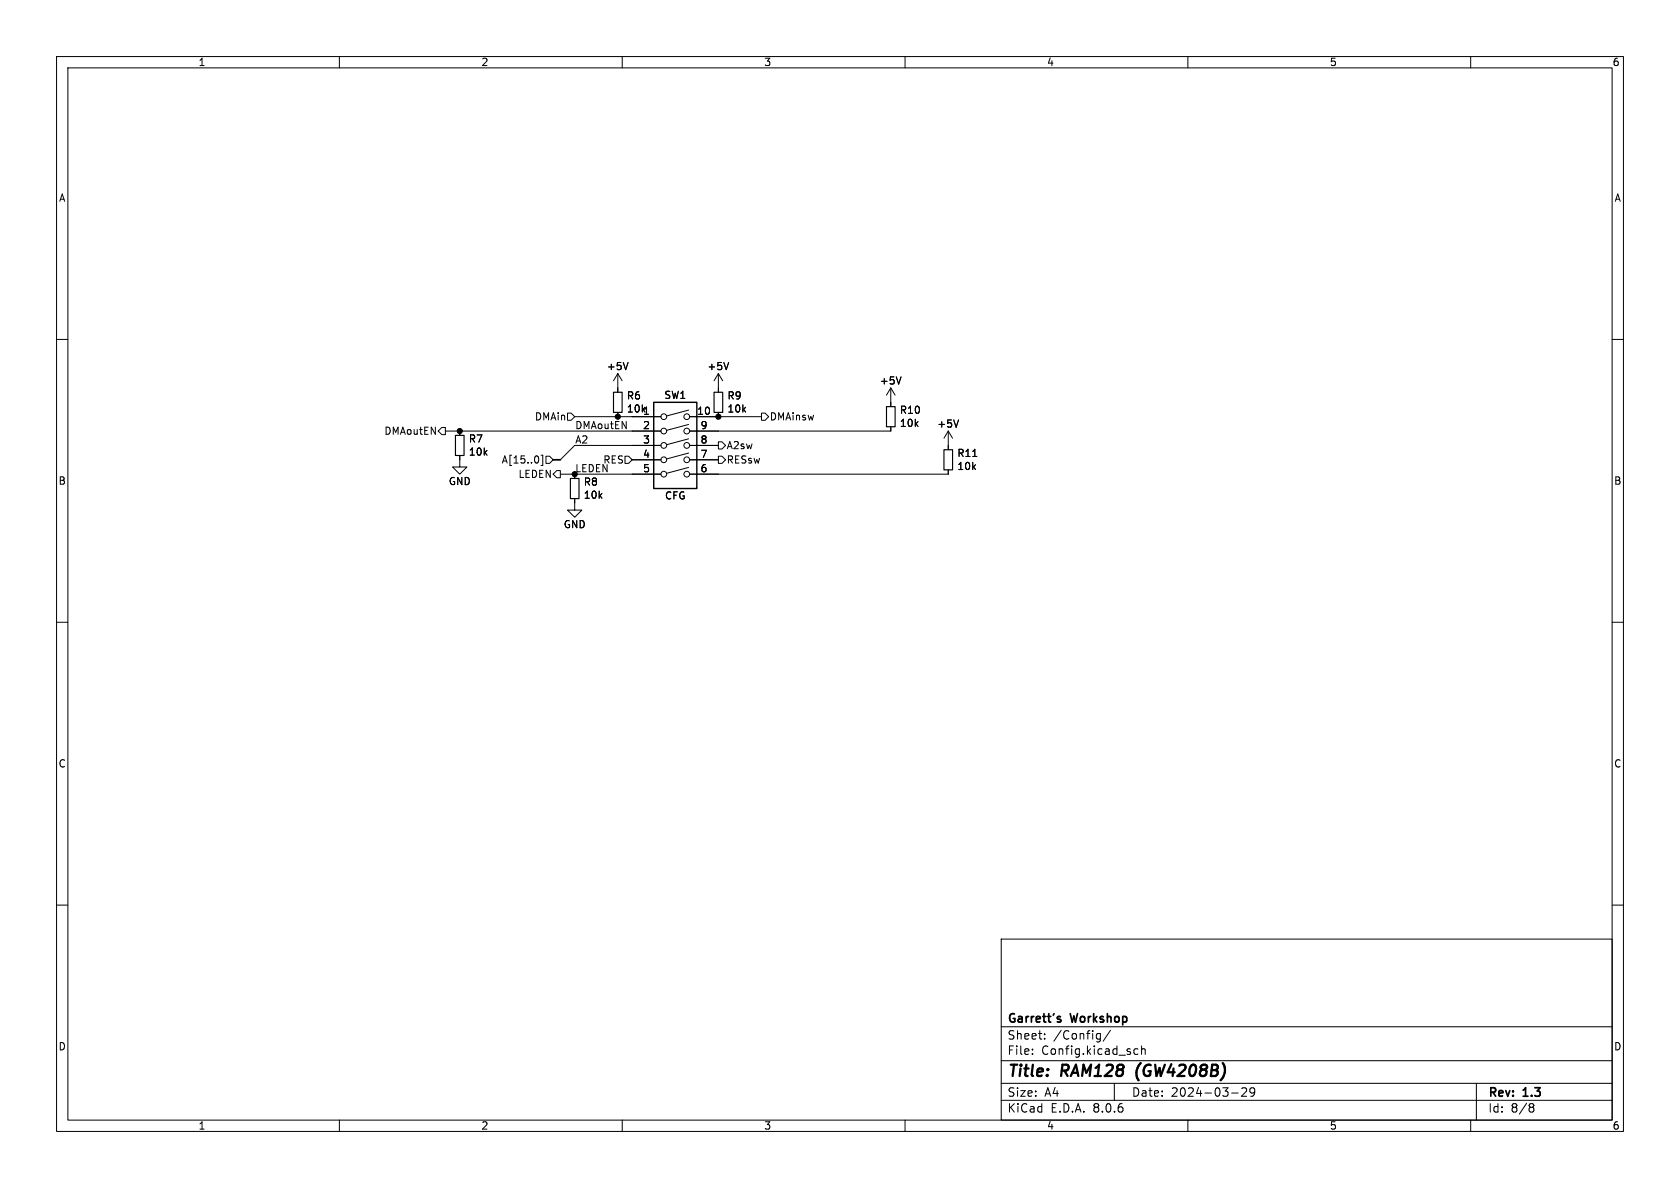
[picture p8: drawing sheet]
(kicad_sch
 (version 20231120)
 (generator "eeschema")
 (generator_version "8.0")
 (paper "A4")
 (title_block
  (title "RAM128 (GW4208B)")
  (date "2024-03-29")
  (rev "1.3")
  (company "Garrett's Workshop"))
 (lib_symbols
  (symbol "Device:R_Small"
   (pin_numbers hide)
   (pin_names
    (offset 0.254) hide) (exclude_from_sim no) (in_bom yes) (on_board yes)
   (property "Reference" "R" (at 0.762 0.508 0) (effects (font (size 1.27 1.27)) (justify left)))
   (property "Value" "R_Small" (at 0.762 -1.016 0) (effects (font (size 1.27 1.27)) (justify left)))
   (property "Footprint" "" (at 0 0 0) (effects (font (size 1.27 1.27)) (hide yes)))
   (property "Datasheet" "~" (at 0 0 0) (effects (font (size 1.27 1.27)) (hide yes)))
   (property "Description" "Resistor, small symbol" (at 0 0 0) (effects (font (size 1.27 1.27)) (hide yes)))
   (symbol "R_Small_0_1"
    (rectangle (start -0.762 1.778) (end 0.762 -1.778) (stroke (width 0.2032) (type default)) (fill (type none))))
   (symbol "R_Small_1_1"
    (pin passive line (at 0 2.54 270) (length 0.762) (name "~" (effects (font (size 1.27 1.27)))) (number "1" (effects (font (size 1.27 1.27)))))
    (pin passive line (at 0 -2.54 90) (length 0.762) (name "~" (effects (font (size 1.27 1.27)))) (number "2" (effects (font (size 1.27 1.27)))))))
  (symbol "Switch:SW_DIP_x05"
   (pin_names
    (offset 0) hide) (exclude_from_sim no) (in_bom yes) (on_board yes)
   (property "Reference" "SW" (at 0 8.89 0) (effects (font (size 1.27 1.27))))
   (property "Value" "SW_DIP_x05" (at 0 -8.89 0) (effects (font (size 1.27 1.27))))
   (property "Footprint" "" (at 0 0 0) (effects (font (size 1.27 1.27)) (hide yes)))
   (property "Datasheet" "~" (at 0 0 0) (effects (font (size 1.27 1.27)) (hide yes)))
   (property "Description" "5x DIP Switch, Single Pole Single Throw (SPST) switch, small symbol" (at 0 0 0) (effects (font (size 1.27 1.27)) (hide yes)))
   (symbol "SW_DIP_x05_0_0"
    (circle (center -2.032 -5.08) (radius 0.508) (stroke (width 0) (type default)) (fill (type none)))
    (circle (center -2.032 -2.54) (radius 0.508) (stroke (width 0) (type default)) (fill (type none)))
    (circle (center -2.032 0) (radius 0.508) (stroke (width 0) (type default)) (fill (type none)))
    (circle (center -2.032 2.54) (radius 0.508) (stroke (width 0) (type default)) (fill (type none)))
    (circle (center -2.032 5.08) (radius 0.508) (stroke (width 0) (type default)) (fill (type none)))
    (polyline (pts (xy -1.524 -4.9276) (xy 2.3622 -3.8862)) (stroke (width 0) (type default)) (fill (type none)))
    (polyline (pts (xy -1.524 -2.3876) (xy 2.3622 -1.3462)) (stroke (width 0) (type default)) (fill (type none)))
    (polyline (pts (xy -1.524 0.127) (xy 2.3622 1.1684)) (stroke (width 0) (type default)) (fill (type none)))
    (polyline (pts (xy -1.524 2.667) (xy 2.3622 3.7084)) (stroke (width 0) (type default)) (fill (type none)))
    (polyline (pts (xy -1.524 5.207) (xy 2.3622 6.2484)) (stroke (width 0) (type default)) (fill (type none)))
    (circle (center 2.032 -5.08) (radius 0.508) (stroke (width 0) (type default)) (fill (type none)))
    (circle (center 2.032 -2.54) (radius 0.508) (stroke (width 0) (type default)) (fill (type none)))
    (circle (center 2.032 0) (radius 0.508) (stroke (width 0) (type default)) (fill (type none)))
    (circle (center 2.032 2.54) (radius 0.508) (stroke (width 0) (type default)) (fill (type none)))
    (circle (center 2.032 5.08) (radius 0.508) (stroke (width 0) (type default)) (fill (type none))))
   (symbol "SW_DIP_x05_0_1"
    (rectangle (start -3.81 7.62) (end 3.81 -7.62) (stroke (width 0.254) (type default)) (fill (type background))))
   (symbol "SW_DIP_x05_1_1"
    (pin passive line (at -7.62 5.08 0) (length 5.08) (name "~" (effects (font (size 1.27 1.27)))) (number "1" (effects (font (size 1.27 1.27)))))
    (pin passive line (at 7.62 5.08 180) (length 5.08) (name "~" (effects (font (size 1.27 1.27)))) (number "10" (effects (font (size 1.27 1.27)))))
    (pin passive line (at -7.62 2.54 0) (length 5.08) (name "~" (effects (font (size 1.27 1.27)))) (number "2" (effects (font (size 1.27 1.27)))))
    (pin passive line (at -7.62 0 0) (length 5.08) (name "~" (effects (font (size 1.27 1.27)))) (number "3" (effects (font (size 1.27 1.27)))))
    (pin passive line (at -7.62 -2.54 0) (length 5.08) (name "~" (effects (font (size 1.27 1.27)))) (number "4" (effects (font (size 1.27 1.27)))))
    (pin passive line (at -7.62 -5.08 0) (length 5.08) (name "~" (effects (font (size 1.27 1.27)))) (number "5" (effects (font (size 1.27 1.27)))))
    (pin passive line (at 7.62 -5.08 180) (length 5.08) (name "~" (effects (font (size 1.27 1.27)))) (number "6" (effects (font (size 1.27 1.27)))))
    (pin passive line (at 7.62 -2.54 180) (length 5.08) (name "~" (effects (font (size 1.27 1.27)))) (number "7" (effects (font (size 1.27 1.27)))))
    (pin passive line (at 7.62 0 180) (length 5.08) (name "~" (effects (font (size 1.27 1.27)))) (number "8" (effects (font (size 1.27 1.27)))))
    (pin passive line (at 7.62 2.54 180) (length 5.08) (name "~" (effects (font (size 1.27 1.27)))) (number "9" (effects (font (size 1.27 1.27)))))))
  (symbol "power:+5V"
   (power)
   (pin_names
    (offset 0)) (exclude_from_sim no) (in_bom yes) (on_board yes)
   (property "Reference" "#PWR" (at 0 -3.81 0) (effects (font (size 1.27 1.27)) (hide yes)))
   (property "Value" "+5V" (at 0 3.556 0) (effects (font (size 1.27 1.27))))
   (property "Footprint" "" (at 0 0 0) (effects (font (size 1.27 1.27)) (hide yes)))
   (property "Datasheet" "" (at 0 0 0) (effects (font (size 1.27 1.27)) (hide yes)))
   (property "Description" "Power symbol creates a global label with name \"+5V\"" (at 0 0 0) (effects (font (size 1.27 1.27)) (hide yes)))
   (symbol "+5V_0_1"
    (polyline (pts (xy -0.762 1.27) (xy 0 2.54)) (stroke (width 0) (type default)) (fill (type none)))
    (polyline (pts (xy 0 0) (xy 0 2.54)) (stroke (width 0) (type default)) (fill (type none)))
    (polyline (pts (xy 0 2.54) (xy 0.762 1.27)) (stroke (width 0) (type default)) (fill (type none))))
   (symbol "+5V_1_1"
    (pin power_in line (at 0 0 90) (length 0) hide (name "+5V" (effects (font (size 1.27 1.27)))) (number "1" (effects (font (size 1.27 1.27)))))))
  (symbol "power:GND"
   (power)
   (pin_names
    (offset 0)) (exclude_from_sim no) (in_bom yes) (on_board yes)
   (property "Reference" "#PWR" (at 0 -6.35 0) (effects (font (size 1.27 1.27)) (hide yes)))
   (property "Value" "GND" (at 0 -3.81 0) (effects (font (size 1.27 1.27))))
   (property "Footprint" "" (at 0 0 0) (effects (font (size 1.27 1.27)) (hide yes)))
   (property "Datasheet" "" (at 0 0 0) (effects (font (size 1.27 1.27)) (hide yes)))
   (property "Description" "Power symbol creates a global label with name \"GND\" , ground" (at 0 0 0) (effects (font (size 1.27 1.27)) (hide yes)))
   (symbol "GND_0_1"
    (polyline (pts (xy 0 0) (xy 0 -1.27) (xy 1.27 -1.27) (xy 0 -2.54) (xy -1.27 -1.27) (xy 0 -1.27)) (stroke (width 0) (type default)) (fill (type none))))
   (symbol "GND_1_1"
    (pin power_in line (at 0 0 270) (length 0) hide (name "GND" (effects (font (size 1.27 1.27)))) (number "1" (effects (font (size 1.27 1.27))))))))
 (junction
  (at 109.22 73.66)
  (diameter 0)
  (color 0 0 0 0))
 (junction
  (at 101.6 83.82)
  (diameter 0)
  (color 0 0 0 0))
 (junction
  (at 81.28 76.2)
  (diameter 0)
  (color 0 0 0 0))
 (junction
  (at 127 73.66)
  (diameter 0)
  (color 0 0 0 0))
 (bus_entry
  (at 101.6 78.74)
  (size -2.54 2.54)
  (stroke (width 0) (type default)))
 (wire
  (pts (xy 101.6 83.82) (xy 111.76 83.82))
  (stroke (width 0) (type default)))
 (wire
  (pts (xy 78.74 76.2) (xy 81.28 76.2))
  (stroke (width 0) (type default)))
 (wire
  (pts (xy 127 73.66) (xy 134.62 73.66))
  (stroke (width 0) (type default)))
 (wire
  (pts (xy 81.28 76.2) (xy 111.76 76.2))
  (stroke (width 0) (type default)))
 (wire
  (pts (xy 127 83.82) (xy 167.64 83.82))
  (stroke (width 0) (type default)))
 (wire
  (pts (xy 101.6 73.66) (xy 109.22 73.66))
  (stroke (width 0) (type default)))
 (wire
  (pts (xy 127 76.2) (xy 157.48 76.2))
  (stroke (width 0) (type default)))
 (wire
  (pts (xy 109.22 73.66) (xy 111.76 73.66))
  (stroke (width 0) (type default)))
 (wire
  (pts (xy 101.6 78.74) (xy 111.76 78.74))
  (stroke (width 0) (type default)))
 (bus
  (pts (xy 97.79 81.28) (xy 99.06 81.28))
  (stroke (width 0) (type default)))
 (wire
  (pts (xy 99.06 83.82) (xy 101.6 83.82))
  (stroke (width 0) (type default)))
 (label "A2"
  (at 101.6 78.74 0)
  (fields_autoplaced yes)
  (effects (font (size 1.27 1.27)) (justify left bottom)))
 (label "LEDEN"
  (at 101.6 83.82 0)
  (fields_autoplaced yes)
  (effects (font (size 1.27 1.27)) (justify left bottom)))
 (label "DMAoutEN"
  (at 101.6 76.2 0)
  (fields_autoplaced yes)
  (effects (font (size 1.27 1.27)) (justify left bottom)))
 (hierarchical_label "A2sw"
  (shape output)
  (at 127 78.74 0)
  (fields_autoplaced yes)
  (effects (font (size 1.27 1.27)) (justify left)))
 (hierarchical_label "DMAin"
  (shape input)
  (at 101.6 73.66 180)
  (fields_autoplaced yes)
  (effects (font (size 1.27 1.27)) (justify right)))
 (hierarchical_label "DMAoutEN"
  (shape output)
  (at 78.74 76.2 180)
  (fields_autoplaced yes)
  (effects (font (size 1.27 1.27)) (justify right)))
 (hierarchical_label "LEDEN"
  (shape output)
  (at 99.06 83.82 180)
  (fields_autoplaced yes)
  (effects (font (size 1.27 1.27)) (justify right)))
 (hierarchical_label "RES"
  (shape input)
  (at 111.76 81.28 180)
  (fields_autoplaced yes)
  (effects (font (size 1.27 1.27)) (justify right)))
 (hierarchical_label "A[15..0]"
  (shape input)
  (at 97.79 81.28 180)
  (fields_autoplaced yes)
  (effects (font (size 1.27 1.27)) (justify right)))
 (hierarchical_label "DMAinsw"
  (shape output)
  (at 134.62 73.66 0)
  (fields_autoplaced yes)
  (effects (font (size 1.27 1.27)) (justify left)))
 (hierarchical_label "RESsw"
  (shape output)
  (at 127 81.28 0)
  (fields_autoplaced yes)
  (effects (font (size 1.27 1.27)) (justify left)))
 (symbol
  (lib_id "Device:R_Small")
  (at 127 71.12 0)
  (unit 1)
  (exclude_from_sim no)
  (in_bom yes)
  (on_board yes)
  (dnp no)
  (property "Reference" "R9" (at 128.4986 69.9516 0) (effects (font (size 1.27 1.27)) (justify left)))
  (property "Value" "10k" (at 128.4986 72.263 0) (effects (font (size 1.27 1.27)) (justify left)))
  (property "Footprint" "stdpads:R_0603" (at 127 71.12 0) (effects (font (size 1.27 1.27)) (hide yes)))
  (property "Datasheet" "~" (at 127 71.12 0) (effects (font (size 1.27 1.27)) (hide yes)))
  (property "Description" "" (at 127 71.12 0) (effects (font (size 1.27 1.27)) (hide yes)))
  (property "LCSC Part" "C17560" (at 127 71.12 0) (effects (font (size 1.27 1.27)) (hide yes)))
  (pin "1")
  (pin "2"))
 (symbol
  (lib_id "power:+5V")
  (at 157.48 71.12 0)
  (unit 1)
  (exclude_from_sim no)
  (in_bom yes)
  (on_board yes)
  (dnp no)
  (property "Reference" "#PWR042" (at 157.48 74.93 0) (effects (font (size 1.27 1.27)) (hide yes)))
  (property "Value" "+5V" (at 157.48 67.31 0) (effects (font (size 1.27 1.27))))
  (property "Footprint" "" (at 157.48 71.12 0) (effects (font (size 1.27 1.27)) (hide yes)))
  (property "Datasheet" "" (at 157.48 71.12 0) (effects (font (size 1.27 1.27)) (hide yes)))
  (property "Description" "" (at 157.48 71.12 0) (effects (font (size 1.27 1.27)) (hide yes)))
  (pin "1"))
 (symbol
  (lib_id "power:+5V")
  (at 127 68.58 0)
  (unit 1)
  (exclude_from_sim no)
  (in_bom yes)
  (on_board yes)
  (dnp no)
  (property "Reference" "#PWR034" (at 127 72.39 0) (effects (font (size 1.27 1.27)) (hide yes)))
  (property "Value" "+5V" (at 127 64.77 0) (effects (font (size 1.27 1.27))))
  (property "Footprint" "" (at 127 68.58 0) (effects (font (size 1.27 1.27)) (hide yes)))
  (property "Datasheet" "" (at 127 68.58 0) (effects (font (size 1.27 1.27)) (hide yes)))
  (property "Description" "" (at 127 68.58 0) (effects (font (size 1.27 1.27)) (hide yes)))
  (pin "1"))
 (symbol
  (lib_id "Device:R_Small")
  (at 109.22 71.12 0)
  (unit 1)
  (exclude_from_sim no)
  (in_bom yes)
  (on_board yes)
  (dnp no)
  (property "Reference" "R6" (at 110.7186 69.9516 0) (effects (font (size 1.27 1.27)) (justify left)))
  (property "Value" "10k" (at 110.7186 72.263 0) (effects (font (size 1.27 1.27)) (justify left)))
  (property "Footprint" "stdpads:R_0603" (at 109.22 71.12 0) (effects (font (size 1.27 1.27)) (hide yes)))
  (property "Datasheet" "~" (at 109.22 71.12 0) (effects (font (size 1.27 1.27)) (hide yes)))
  (property "Description" "" (at 109.22 71.12 0) (effects (font (size 1.27 1.27)) (hide yes)))
  (property "LCSC Part" "C17560" (at 109.22 71.12 0) (effects (font (size 1.27 1.27)) (hide yes)))
  (pin "1")
  (pin "2"))
 (symbol
  (lib_id "power:GND")
  (at 81.28 81.28 0)
  (unit 1)
  (exclude_from_sim no)
  (in_bom yes)
  (on_board yes)
  (dnp no)
  (property "Reference" "#PWR010" (at 81.28 87.63 0) (effects (font (size 1.27 1.27)) (hide yes)))
  (property "Value" "GND" (at 81.28 85.09 0) (effects (font (size 1.27 1.27))))
  (property "Footprint" "" (at 81.28 81.28 0) (effects (font (size 1.27 1.27)) (hide yes)))
  (property "Datasheet" "" (at 81.28 81.28 0) (effects (font (size 1.27 1.27)) (hide yes)))
  (property "Description" "" (at 81.28 81.28 0) (effects (font (size 1.27 1.27)) (hide yes)))
  (pin "1"))
 (symbol
  (lib_id "Device:R_Small")
  (at 167.64 81.28 0)
  (unit 1)
  (exclude_from_sim no)
  (in_bom yes)
  (on_board yes)
  (dnp no)
  (property "Reference" "R11" (at 169.1386 80.1116 0) (effects (font (size 1.27 1.27)) (justify left)))
  (property "Value" "10k" (at 169.1386 82.423 0) (effects (font (size 1.27 1.27)) (justify left)))
  (property "Footprint" "stdpads:R_0603" (at 167.64 81.28 0) (effects (font (size 1.27 1.27)) (hide yes)))
  (property "Datasheet" "~" (at 167.64 81.28 0) (effects (font (size 1.27 1.27)) (hide yes)))
  (property "Description" "" (at 167.64 81.28 0) (effects (font (size 1.27 1.27)) (hide yes)))
  (property "LCSC Part" "C17560" (at 167.64 81.28 0) (effects (font (size 1.27 1.27)) (hide yes)))
  (pin "1")
  (pin "2"))
 (symbol
  (lib_id "power:+5V")
  (at 167.64 78.74 0)
  (unit 1)
  (exclude_from_sim no)
  (in_bom yes)
  (on_board yes)
  (dnp no)
  (property "Reference" "#PWR041" (at 167.64 82.55 0) (effects (font (size 1.27 1.27)) (hide yes)))
  (property "Value" "+5V" (at 167.64 74.93 0) (effects (font (size 1.27 1.27))))
  (property "Footprint" "" (at 167.64 78.74 0) (effects (font (size 1.27 1.27)) (hide yes)))
  (property "Datasheet" "" (at 167.64 78.74 0) (effects (font (size 1.27 1.27)) (hide yes)))
  (property "Description" "" (at 167.64 78.74 0) (effects (font (size 1.27 1.27)) (hide yes)))
  (pin "1"))
 (symbol
  (lib_id "Device:R_Small")
  (at 157.48 73.66 0)
  (unit 1)
  (exclude_from_sim no)
  (in_bom yes)
  (on_board yes)
  (dnp no)
  (property "Reference" "R10" (at 158.9786 72.4916 0) (effects (font (size 1.27 1.27)) (justify left)))
  (property "Value" "10k" (at 158.9786 74.803 0) (effects (font (size 1.27 1.27)) (justify left)))
  (property "Footprint" "stdpads:R_0603" (at 157.48 73.66 0) (effects (font (size 1.27 1.27)) (hide yes)))
  (property "Datasheet" "~" (at 157.48 73.66 0) (effects (font (size 1.27 1.27)) (hide yes)))
  (property "Description" "" (at 157.48 73.66 0) (effects (font (size 1.27 1.27)) (hide yes)))
  (property "LCSC Part" "C17560" (at 157.48 73.66 0) (effects (font (size 1.27 1.27)) (hide yes)))
  (pin "1")
  (pin "2"))
 (symbol
  (lib_id "power:GND")
  (at 101.6 88.9 0)
  (unit 1)
  (exclude_from_sim no)
  (in_bom yes)
  (on_board yes)
  (dnp no)
  (property "Reference" "#PWR014" (at 101.6 95.25 0) (effects (font (size 1.27 1.27)) (hide yes)))
  (property "Value" "GND" (at 101.6 92.71 0) (effects (font (size 1.27 1.27))))
  (property "Footprint" "" (at 101.6 88.9 0) (effects (font (size 1.27 1.27)) (hide yes)))
  (property "Datasheet" "" (at 101.6 88.9 0) (effects (font (size 1.27 1.27)) (hide yes)))
  (property "Description" "" (at 101.6 88.9 0) (effects (font (size 1.27 1.27)) (hide yes)))
  (pin "1"))
 (symbol
  (lib_id "power:+5V")
  (at 109.22 68.58 0)
  (unit 1)
  (exclude_from_sim no)
  (in_bom yes)
  (on_board yes)
  (dnp no)
  (property "Reference" "#PWR020" (at 109.22 72.39 0) (effects (font (size 1.27 1.27)) (hide yes)))
  (property "Value" "+5V" (at 109.22 64.77 0) (effects (font (size 1.27 1.27))))
  (property "Footprint" "" (at 109.22 68.58 0) (effects (font (size 1.27 1.27)) (hide yes)))
  (property "Datasheet" "" (at 109.22 68.58 0) (effects (font (size 1.27 1.27)) (hide yes)))
  (property "Description" "" (at 109.22 68.58 0) (effects (font (size 1.27 1.27)) (hide yes)))
  (pin "1"))
 (symbol
  (lib_id "Device:R_Small")
  (at 101.6 86.36 0)
  (unit 1)
  (exclude_from_sim no)
  (in_bom yes)
  (on_board yes)
  (dnp no)
  (property "Reference" "R8" (at 103.0986 85.1916 0) (effects (font (size 1.27 1.27)) (justify left)))
  (property "Value" "10k" (at 103.0986 87.503 0) (effects (font (size 1.27 1.27)) (justify left)))
  (property "Footprint" "stdpads:R_0603" (at 101.6 86.36 0) (effects (font (size 1.27 1.27)) (hide yes)))
  (property "Datasheet" "~" (at 101.6 86.36 0) (effects (font (size 1.27 1.27)) (hide yes)))
  (property "Description" "" (at 101.6 86.36 0) (effects (font (size 1.27 1.27)) (hide yes)))
  (property "LCSC Part" "C17560" (at 101.6 86.36 0) (effects (font (size 1.27 1.27)) (hide yes)))
  (pin "1")
  (pin "2"))
 (symbol
  (lib_id "Device:R_Small")
  (at 81.28 78.74 0)
  (unit 1)
  (exclude_from_sim no)
  (in_bom yes)
  (on_board yes)
  (dnp no)
  (property "Reference" "R7" (at 82.7786 77.5716 0) (effects (font (size 1.27 1.27)) (justify left)))
  (property "Value" "10k" (at 82.7786 79.883 0) (effects (font (size 1.27 1.27)) (justify left)))
  (property "Footprint" "stdpads:R_0603" (at 81.28 78.74 0) (effects (font (size 1.27 1.27)) (hide yes)))
  (property "Datasheet" "~" (at 81.28 78.74 0) (effects (font (size 1.27 1.27)) (hide yes)))
  (property "Description" "" (at 81.28 78.74 0) (effects (font (size 1.27 1.27)) (hide yes)))
  (property "LCSC Part" "C17560" (at 81.28 78.74 0) (effects (font (size 1.27 1.27)) (hide yes)))
  (pin "1")
  (pin "2"))
 (symbol
  (lib_id "Switch:SW_DIP_x05")
  (at 119.38 78.74 0)
  (unit 1)
  (exclude_from_sim no)
  (in_bom yes)
  (on_board yes)
  (dnp no)
  (property "Reference" "SW1" (at 119.38 69.85 0) (effects (font (size 1.27 1.27))))
  (property "Value" "CFG" (at 119.38 87.63 0) (effects (font (size 1.27 1.27))))
  (property "Footprint" "stdpads:SW_DIP_SPSTx05_Slide_DSHP05TS_P1.27mm" (at 119.38 78.74 0) (effects (font (size 1.27 1.27)) (hide yes)))
  (property "Datasheet" "~" (at 119.38 78.74 0) (effects (font (size 1.27 1.27)) (hide yes)))
  (property "Description" "" (at 119.38 78.74 0) (effects (font (size 1.27 1.27)) (hide yes)))
  (pin "1")
  (pin "5")
  (pin "4")
  (pin "2")
  (pin "6")
  (pin "9")
  (pin "7")
  (pin "8")
  (pin "10")
  (pin "3")))
